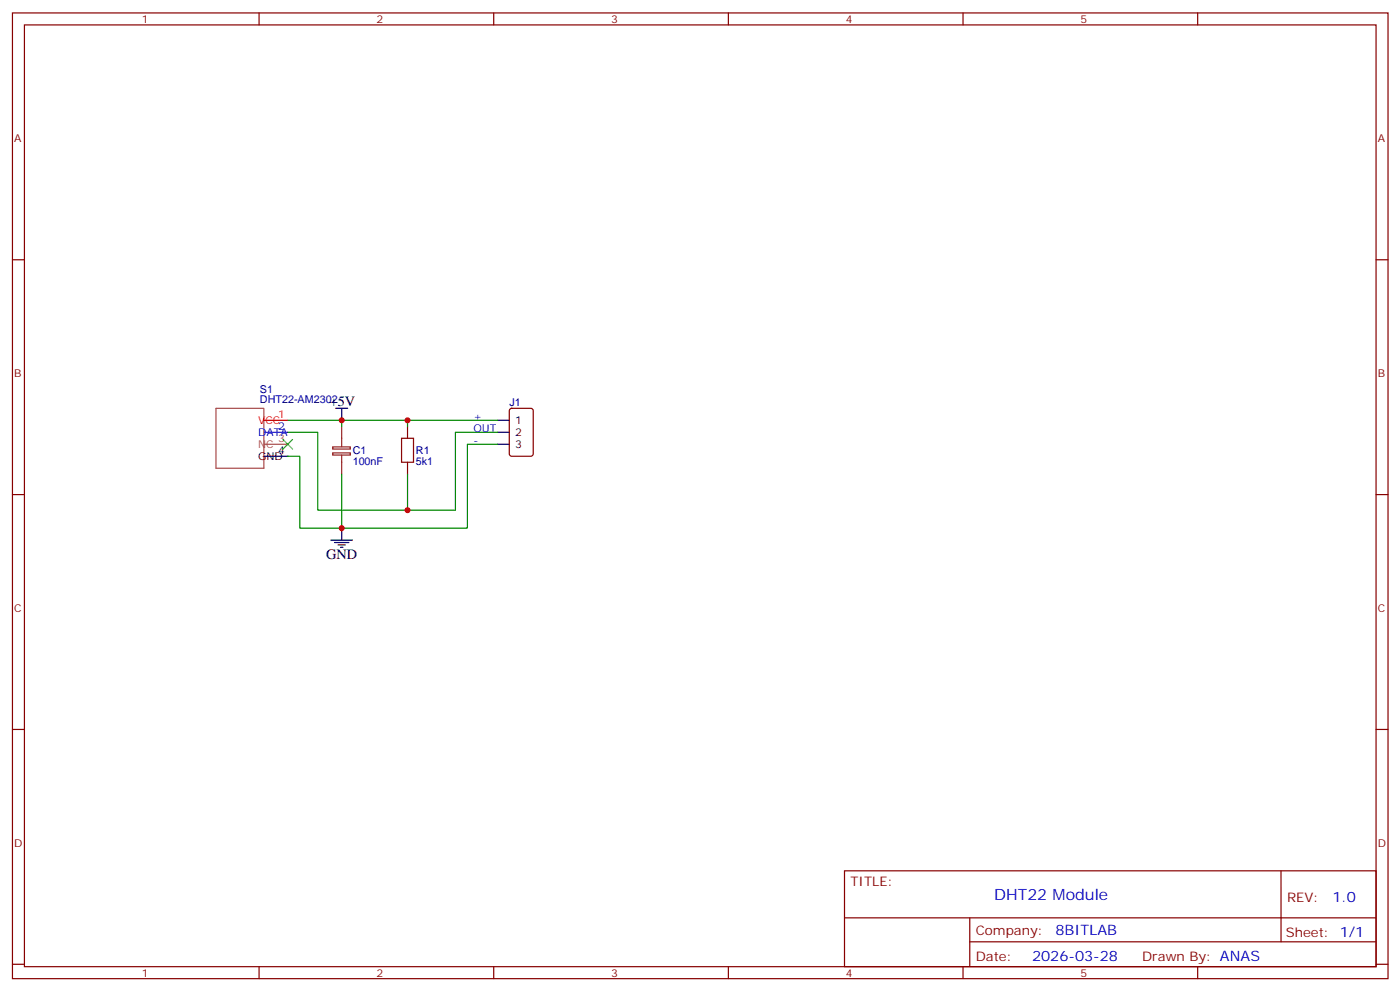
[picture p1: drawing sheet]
<svg xmlns="http://www.w3.org/2000/svg" width="413mm" height="292mm" viewBox="0 0 413 292" stroke-linecap="round" stroke-linejoin="round" font-family="sans-serif">
<g fill="none" stroke="#870000" stroke-width=".35">
<path d="M3.7 3.8h405.3v284.3h-405.3zM7.2 7.3h398.3v277.3h-398.3zM76.3 3.8v3.5M145.5 3.8v3.5M214.6 3.8v3.5M283.8 3.8v3.5M352.9 3.8v3.5M3.7 76.5h3.5M405.5 76.5h3.5M120.1 125.5v3.5M120.1 136.1v3.5M150.3 120.4l.5-.2h5.6l.7 .5v12.9l-.4 .7h-5.9l-.7-.4v-13z"/>
<path d="M3.7 145.6h3.5M405.5 145.6h3.5M3.7 214.8h3.5M405.5 214.8h3.5M248.8 256.4h156.7v28.2h-156.7zM377.5 256.4v20.9M248.9 270.2h156.5M285.8 277.3h119.6M285.8 270.2v14.2M3.7 283.9h3.5M76.3 284.6v3.5M145.5 284.6v3.5"/>
<path d="M214.6 284.6v3.5M283.8 284.6v3.5M352.9 284.6v3.5M405.5 283.9h3.5"/>
</g>
<path d="M77.9 134.3h6.9M98.9 120.2h3.5M100.7 120.2v3.6M146.5 130.8h3.6M146.5 123.8h3.6M146.5 127.3h3.6M97.5 159h6.4M98.6 159.7h4.2M100.7 155.5v3.5M99.6 160.4h2.1M100.3 161.1h.7" fill="none" stroke="#000" stroke-width=".35"/>
<path d="M98 131.6h5.2v.6h-5.2zM98 133.3h5.2v.7h-5.2zM100.7 125.5v6M100.7 134v5.6" fill="none" stroke="#8c2424" stroke-width=".35"/>
<path d="M118.3 129h3.5v7.1h-3.5z" fill="none" stroke="#a10000" stroke-width=".35"/>
<path d="M77.6 120.2h-14v17.7h14.2v-17.7M77.9 130.8h6.9" fill="none" stroke="#a64a4a" stroke-width=".35"/>
<path d="M77.9 123.8h6.9" fill="none" stroke="#f00" stroke-width=".35"/>
<path d="M77.9 127.3h6.9" fill="none" stroke="#00f" stroke-width=".35"/>
<path d="M84.8 127.3h8.8v22.9h40.6v-22.9h12.3M84.8 123.8h61.7M100.7 123.8v1.7M100.7 139.6v15.9M120.1 123.8v1.7M120.1 139.6v10.6M146.5 130.8h-8.8v24.7h-49.4v-21.2h-3.5" fill="none" stroke="#008700" stroke-width=".35"/>
<g fill="#c00">
<circle cx="100.7" cy="123.8" r=".88"/>
<circle cx="100.7" cy="155.5" r=".88"/>
<circle cx="120.1" cy="123.8" r=".88"/>
<circle cx="120.1" cy="150.2" r=".88"/>
</g>
<path d="M83.4 129.4l2.8 2.8M86.2 129.4l-2.8 2.8" fill="none" stroke="#3c3" stroke-width=".35"/>
<text font-size="4.6" fill="#00f" x="292.9" y="264.9">DHT22 Module</text>
<g font-size="4.2">
<text x="97.2" y="119.5">+5V</text>
<text x="96.1" y="164.7">GND</text>
</g>
<g font-size="4.2" fill="#00f">
<text x="392.6" y="265.7">1.0</text>
<text x="311" y="275.2">8BITLAB</text>
<text x="304.1" y="283">2026-03-28</text>
</g>
<g font-size="3.9" fill="#800">
<text x="250.6" y="261">TITLE:</text>
<text x="379.2" y="265.7">REV:</text>
<text x="287.5" y="275.2">Company:</text>
<text x="378.9" y="275.8">Sheet: 1/1</text>
<text x="287.5" y="282.9">Date:</text>
<text x="336.6" y="282.9">Drawn By: ANAS</text>
</g>
<g font-size="3.2" fill="#800">
<text x="41.8" y="6.8">1</text>
<text x="110.9" y="6.8">2</text>
<text x="180.1" y="6.8">3</text>
<text x="249.2" y="6.8">4</text>
<text x="318.3" y="6.8">5</text>
<text x="4.2" y="41.9">A</text>
<text x="406" y="41.9">A</text>
<text x="4.2" y="111.1">B</text>
<text x="406" y="111.1">B</text>
<text x="4.2" y="180.2">C</text>
<text x="406" y="180.2">C</text>
<text x="4.2" y="249.3">D</text>
<text x="406" y="249.3">D</text>
<text x="41.8" y="287.6">1</text>
<text x="110.9" y="287.6">2</text>
<text x="180.1" y="287.6">3</text>
<text x="249.2" y="287.6">4</text>
<text x="318.3" y="287.6">5</text>
</g>
<g font-size="3.2" fill="#000080">
<text x="76.6" y="115.6">S1</text>
<text x="76.6" y="118.7">DHT22-AM2302</text>
<text x="150.1" y="119.6">J1</text>
<text x="103.9" y="136.9">100nF</text>
<text x="103.9" y="133.8">C1</text>
<text x="122.6" y="136.9">5k1</text>
<text x="122.6" y="133.8">R1</text>
</g>
<g font-size="3.2" fill="#f00">
<text x="76" y="124.8">VCC</text>
<text x="81.9" y="123.1">1</text>
</g>
<g font-size="3.2" fill="#00f">
<text x="139.5" y="123.8">+</text>
<text x="76" y="128.3">DATA</text>
<text x="81.9" y="126.6">2</text>
<text x="139.5" y="127.3">OUT</text>
<text x="139.5" y="130.8">-</text>
</g>
<g font-size="3.2">
<text x="151.8" y="124.8">1</text>
<text x="151.8" y="131.9">3</text>
<text x="151.8" y="128.3">2</text>
<text x="76" y="135.4">GND</text>
<text x="81.9" y="133.6">4</text>
</g>
<g font-size="3.2" fill="#a54b4b">
<text x="76" y="131.9">NC</text>
<text x="81.9" y="130.1">3</text>
</g>
</svg>
